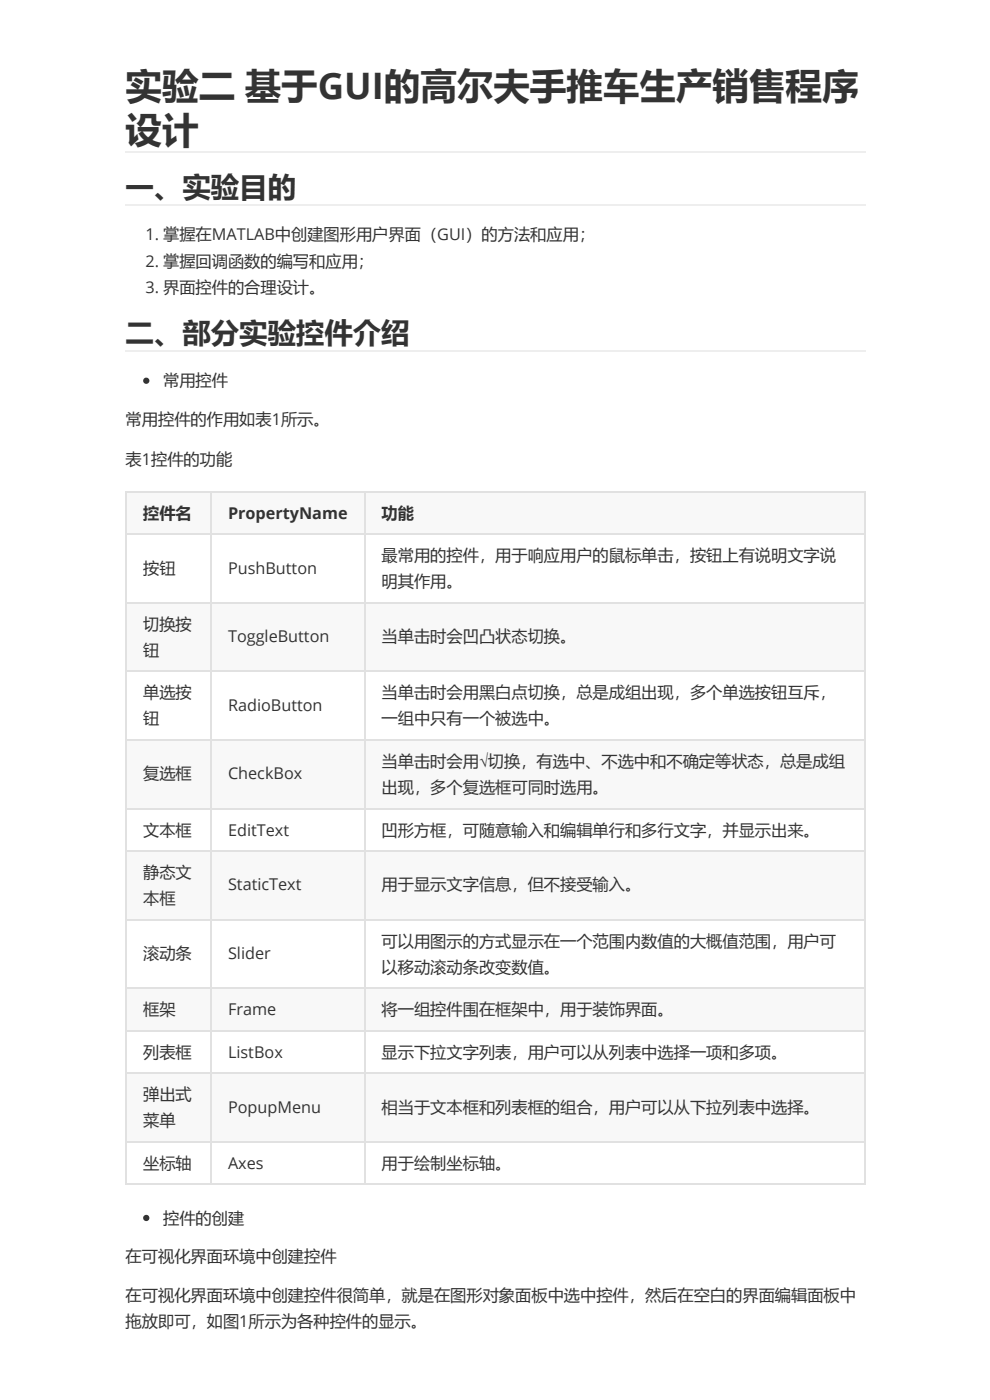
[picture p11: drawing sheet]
<svg xmlns="http://www.w3.org/2000/svg" width="210mm" height="297mm" viewBox="0 0 210 297" stroke-linecap="round" stroke-linejoin="round" font-family="sans-serif">
<g fill="#f8f8f8">
<path d="M26.6 104.2h18v9h-18z"/>
<path d="M44.6 104.2h32.6v9h-32.6z"/>
<path d="M77.2 104.2h106.1v9h-106.1z"/>
<path d="M26.6 127.8h18v14.5h-18z"/>
<path d="M44.6 127.8h32.6v14.5h-32.6z"/>
<path d="M77.2 127.8h106.1v14.5h-106.1z"/>
<path d="M26.6 156.9h18v14.5h-18z"/>
<path d="M44.6 156.9h32.6v14.5h-32.6z"/>
<path d="M77.2 156.9h106.1v14.5h-106.1z"/>
<path d="M26.6 180.4h18v14.6h-18z"/>
<path d="M44.6 180.4h32.6v14.6h-32.6z"/>
<path d="M77.2 180.4h106.1v14.6h-106.1z"/>
<path d="M26.6 209.6h18v9h-18z"/>
<path d="M44.6 209.6h32.6v9h-32.6z"/>
<path d="M77.2 209.6h106.1v9h-106.1z"/>
<path d="M26.6 227.6h18v14.5h-18z"/>
<path d="M44.6 227.6h32.6v14.5h-32.6z"/>
<path d="M77.2 227.6h106.1v14.5h-106.1z"/>
</g>
<g fill="none" stroke="#dfe2e5" stroke-width=".26">
<path d="M26.6 104.3h157M26.6 113.3h157M26.8 104.2v147.2M44.8 104.2v147.2M77.3 104.2v147.2M183.5 104.2v147.2M26.6 127.9h157M26.6 157h157M26.6 142.5h157M26.6 171.6h157M26.6 195.1h157M26.6 180.6h157"/>
<path d="M26.6 218.7h157M26.6 209.7h157M26.6 227.7h157M26.6 251.2h157M26.6 242.2h157"/>
</g>
<path d="M26.6 32.3h157M26.6 43.5h157M26.6 74.4h157" fill="none" stroke="#eee" stroke-width=".26"/>
<g fill="#333">
<circle cx="31" cy="80.8" r=".66"/>
<circle cx="31" cy="258.4" r=".66"/>
</g>
<g font-size="7.7" fill="#333">
<text x="26.6" y="21.1">实验二 基于GUI的高尔夫手推车生产销售程序</text>
<text x="26.6" y="30.3">设计</text>
</g>
<g font-size="6" fill="#333">
<text x="26.6" y="41.7">一、实验目的</text>
<text x="26.6" y="72.7">二、部分实验控件介绍</text>
</g>
<g font-size="3.4" fill="#333">
<text x="30.9" y="51">1. 掌握在MATLAB中创建图形用户界面（GUI）的方法和应用；</text>
<text x="30.9" y="56.6">2. 掌握回调函数的编写和应用；</text>
<text x="30.9" y="62.1">3. 界面控件的合理设计。</text>
<text x="34.6" y="82">常用控件</text>
<text x="26.6" y="90.2">常用控件的作用如表1所示。</text>
<text x="26.6" y="98.6">表1控件的功能</text>
<text x="30.3" y="110">控件名</text>
<text x="48.3" y="110">PropertyName</text>
<text x="80.9" y="110">功能</text>
<text x="80.9" y="119">最常用的控件，用于响应用户的鼠标单击，按钮上有说明文字说</text>
<text x="30.3" y="121.7">按钮</text>
<text x="48.3" y="121.7">PushButton</text>
<text x="80.9" y="124.6">明其作用。</text>
<text x="30.3" y="133.6">切换按</text>
<text x="48.3" y="136.2">ToggleButton</text>
<text x="80.9" y="136.2">当单击时会凹凸状态切换。</text>
<text x="30.3" y="139.1">钮</text>
<text x="30.3" y="148.1">单选按</text>
<text x="80.9" y="148.1">当单击时会用黑白点切换，总是成组出现，多个单选按钮互斥，</text>
<text x="30.3" y="153.7">钮</text>
<text x="48.3" y="150.8">RadioButton</text>
<text x="80.9" y="153.7">一组中只有一个被选中。</text>
<text x="30.3" y="165.3">复选框</text>
<text x="48.3" y="165.3">CheckBox</text>
<text x="80.9" y="162.7">当单击时会用√切换，有选中、不选中和不确定等状态，总是成组</text>
<text x="80.9" y="168.3">出现，多个复选框可同时选用。</text>
<text x="30.3" y="177.3">文本框</text>
<text x="48.3" y="177.3">EditText</text>
<text x="80.9" y="177.3">凹形方框，可随意输入和编辑单行和多行文字，并显示出来。</text>
<text x="30.3" y="186.3">静态文</text>
<text x="30.3" y="191.8">本框</text>
<text x="48.3" y="188.9">StaticText</text>
<text x="80.9" y="188.9">用于显示文字信息，但不接受输入。</text>
<text x="30.3" y="203.5">滚动条</text>
<text x="48.3" y="203.5">Slider</text>
<text x="80.9" y="200.8">可以用图示的方式显示在一个范围内数值的大概值范围，用户可</text>
<text x="80.9" y="206.4">以移动滚动条改变数值。</text>
<text x="30.3" y="215.4">框架</text>
<text x="48.3" y="215.4">Frame</text>
<text x="80.9" y="215.4">将一组控件围在框架中，用于装饰界面。</text>
<text x="30.3" y="224.4">列表框</text>
<text x="48.3" y="224.4">ListBox</text>
<text x="80.9" y="224.4">显示下拉文字列表，用户可以从列表中选择一项和多项。</text>
<text x="30.3" y="233.4">弹出式</text>
<text x="30.3" y="238.9">菜单</text>
<text x="48.3" y="236">PopupMenu</text>
<text x="80.9" y="236">相当于文本框和列表框的组合，用户可以从下拉列表中选择。</text>
<text x="30.3" y="247.9">坐标轴</text>
<text x="48.3" y="247.9">Axes</text>
<text x="80.9" y="247.9">用于绘制坐标轴。</text>
<text x="34.6" y="259.6">控件的创建</text>
<text x="26.6" y="267.8">在可视化界面环境中创建控件</text>
<text x="26.6" y="276">在可视化界面环境中创建控件很简单，就是在图形对象面板中选中控件，然后在空白的界面编辑面板中</text>
<text x="26.6" y="281.6">拖放即可，如图1所示为各种控件的显示。</text>
</g>
</svg>
